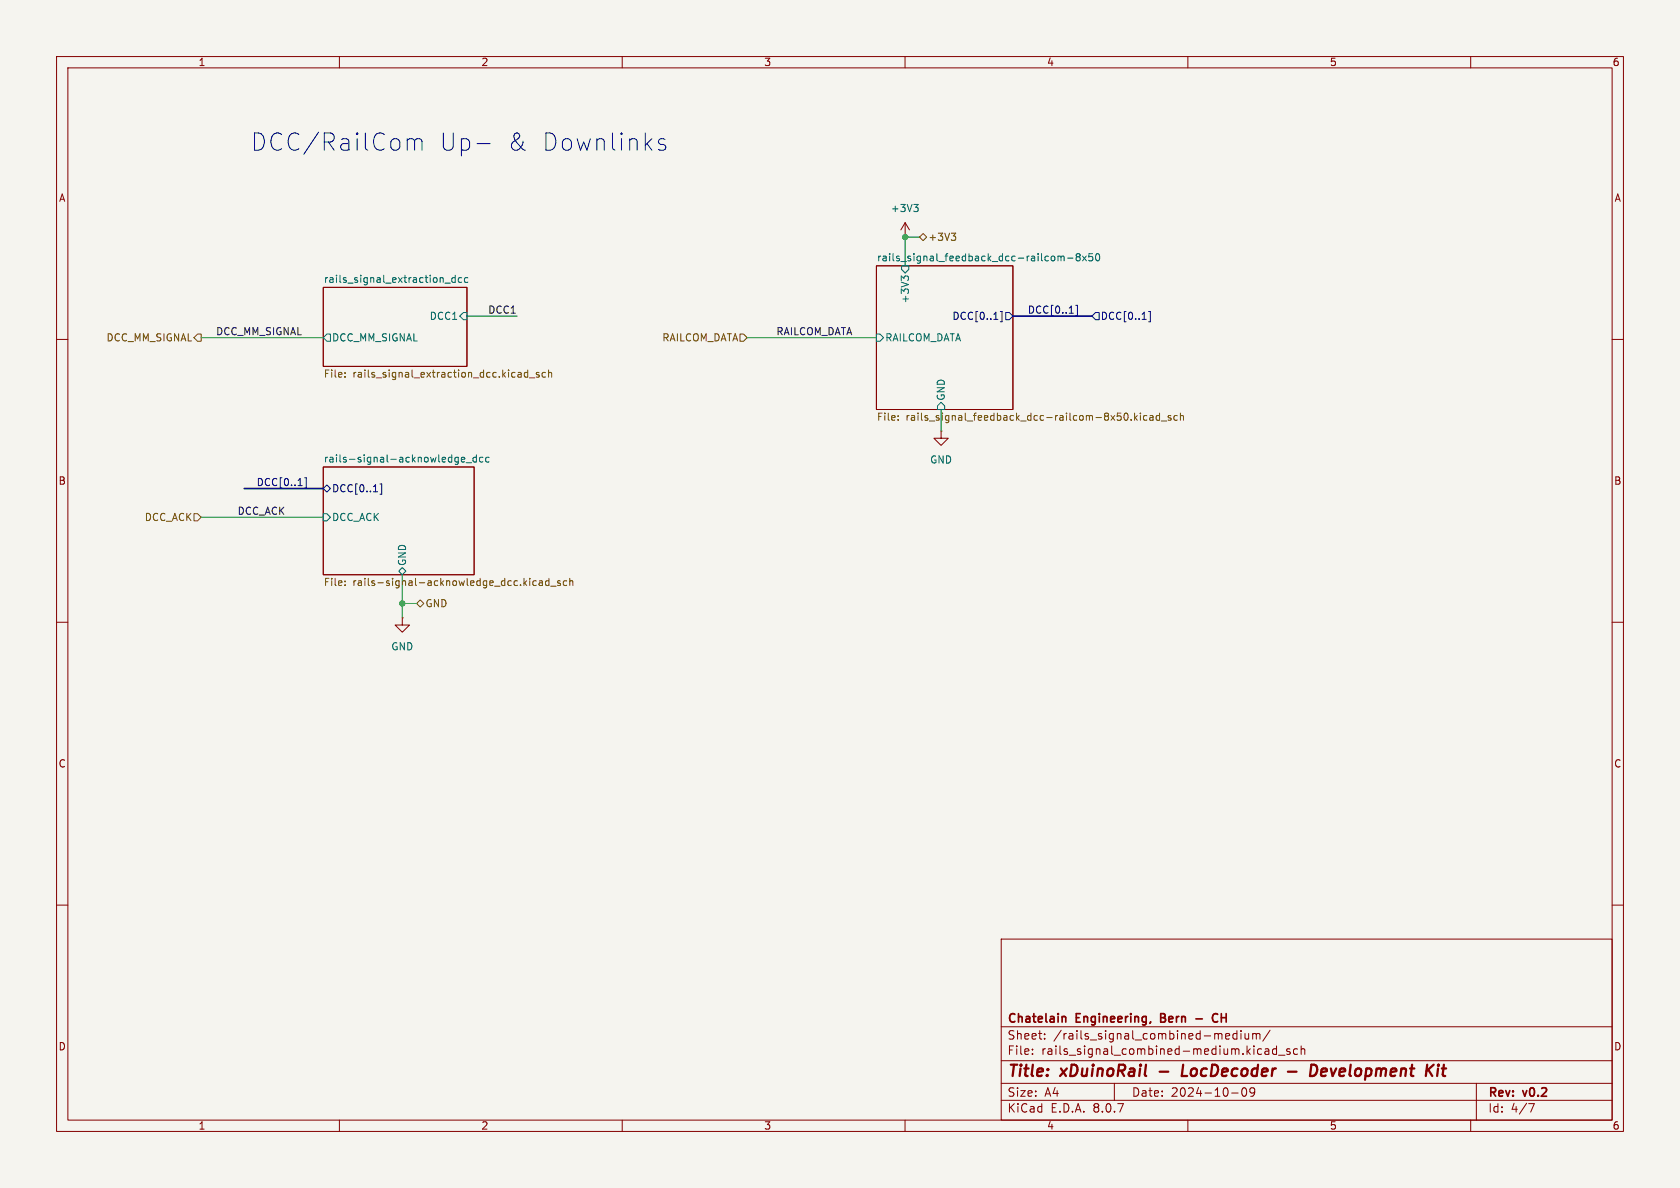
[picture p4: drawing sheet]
<svg xmlns="http://www.w3.org/2000/svg" width="297mm" height="210mm" viewBox="0 0 297 210" stroke-linecap="round" stroke-linejoin="round" font-family="sans-serif">
<path d="M0 0h297v210h-297z" fill="#f5f4ef" stroke="#f5f4ef" stroke-width=".18"/>
<g fill="none" stroke="#840000" stroke-width=".18">
<path d="M10 10h277v190h-277zM12 12h273v186h-273zM60 10v2M110 10v2M160 10v2M210 10v2M260 10v2M160 39.4l-.7 1.2M160 39.4v2.5M160 39.4l.8 1.2M57.1 50.8h25.4v14h-25.4zM154.9 47h24.2v25.4h-24.2z"/>
<path d="M160 41.9h.1M10 60h2M166.4 76.2v1.3h1.2l-1.2 1.2-1.3-1.2h1.3M166.4 76.2h.1M285 60h2M57.1 82.6h26.7v19h-26.7zM10 110h2M71.1 109.2v1.3h1.3l-1.3 1.3-1.3-1.3h1.3M71.1 109.2h.1M285 110h2M10 160h2M177 166h108v32h-108z"/>
<path d="M285 160h2M60 198v2M110 198v2M160 198v2M177 194.5h108M177 191.5h108M177 187.5h108M177 181.5h108M182.5 186.3v.1M182.5 185.5v.1M184.7 183.6v.1M184.7 182.8v.1"/>
<path d="M197 191.5v3M210 198v2M216.9 182.7l.4 .1 .1 .3-.7 .1M217.3 183.6l-.4 .1M217.7 193.2h1.2M218.7 182.8l-.5-.1-.2 .3v.4l.1 .2h.6M218.7 182.2v1.5M219.4 182.2v.1M219.4 182.7v1M219.7 192.4l.2-.1a.81 .81 0 0 1 .6 .6 .81 .81 0 0 1-.3 .8l-.2 .1a.81 .81 0 0 1-.3-1.4zM220.1 182.7l.1 .9 .3 .1 .2-.1M220.7 182.7v1"/>
<path d="M221.5 182.8l.4-.1 .2 .2M221.5 182.7v1M221.8 192.9l-.3 .3h-.3l-.2-.3 .1-.5 .4-.1 .2 .1a.99 .99 0 0 1-.3 1.4h-.3M222.1 182.9l.2-.2 .4 .1v.9M222.1 182.9v.8M223.7 185.5h.5l.1 .9M224.3 185.8h-.5a.29 .29 0 0 0-.2 .3 .29 .29 0 0 0 .2 .3l.5-.1M224.5 182.1l-1.3 2M225.7 185.5l-.5-.1-.2 .3v.4l.1 .2h.6M225.7 184.9v1.5M226 186.5h1.2M228 185.5l-.3-.1-.2 .2v.2l.5 .2v.3h-.5"/>
<path d="M229.4 185.5l-.4-.1-.3 .3v.4l.1 .2h.6M230 185.5l.2-.1 .4 .1 .1 .9M230 184.9v1.5M260 198v2M261 191.5v6.5M270.2 195.1h1l-.6 1.5"/>
</g>
<path d="M205 189.4h1.5M209.2 188.2l-.3 2h1M227.7 189.4h1.5M231.8 188.2h.5a1.08 1.08 0 0 1 .6 1.1 1.08 1.08 0 0 1-.8 .9h-.5zM234.3 188.9l-.6 .1-.2 .9 .3 .3h.4M234.6 189.4l-1 .1M254.2 188.9l-.1 1.3M254.3 188.2v.2M254.3 188.2l-.1 .1 .1 .1M254.3 188.2l.1 .1-.1 .1M254.9 188.9h.8M255.3 188.2l-.2 1.7v.2l.4 .1" fill="none" stroke="#840000" stroke-width=".4"/>
<path d="M188 179.7h.2l.2 .2v.8M205.2 179.9h.5M205.7 179.2h-.5v1.5h.6M215.3 179.3a.6 .6 0 0 0-.8 0 .6 .6 0 0 0-.2 .7 .56 .56 0 0 0 .3 .6 .56 .56 0 0 0 .7-.1M211.4 180.1h1.2" fill="none" stroke="#840000" stroke-width=".3"/>
<g fill="none" stroke="#006464" stroke-width=".18">
<path d="M161.5 36.1h.8l-.4 .5M162.1 36.6l.2 .3v.3l-.2 .2M57.8 59.1h.6v1.2h-.6l-.7-.6zM78.7 50h.9M80.5 48.7v1.2M80.5 49.1h-.4l-.2 .2 .1 .6h.5M81.3 55.9l.6-.7h.6v1.3h-.6zM81.6 49.1h-.3l-.3 .2 .1 .6h.5M82.7 49.1h-.4l-.2 .2 .1 .6h.5M154.9 59.1h.7l.6 .6-.6 .6h-.7zM159.4 47h1.3v.6l-.7 .7-.6-.7zM159.8 49.2l-.5-.4v.8"/>
<path d="M159.8 49l.3-.2h.3l.2 .2M187 45.3v.8M187 45.4l.4-.1 .2 .1M187.6 45.4l.2-.1h.3v.8M187.6 45.4v.7M188.7 45.6h1M190.5 45.4l-.3-.3 .3-.3h.2l.3 .3-.3 .3M190.5 45.4l-.3 .2 .1 .4 .2 .1h.3l.2-.2v-.3l-.3-.2M190.5 45.4h.2M191.4 45.3l.7 .8M192.1 45.3l-.7 .8M193.1 44.8h-.6v.6l.2-.1 .4 .1 .1 .2-.1 .4-.1 .1-.5-.1"/>
<path d="M193.8 45l.2-.2a.68 .68 0 0 1 .4 .7 .68 .68 0 0 1-.4 .6l-.2-.1-.1-.4zM166.4 71.1l.6 .7v.6h-1.3v-.6zM57.1 90.8h.7l.6 .6-.6 .7h-.7zM80.7 80.8l.3 .1M81 80.8v1.1l-.2 .2M81 81.6l-.3 .1M81.6 81.3l.6-.2-.1-.2-.4-.1-.1 .2v.6h.5M82.4 81.8h1M84.2 80.9l-.3-.1-.3 .3 .1 .5h.5M84.2 80.4v1.3M85.4 80.9l-.4-.1-.2 .3 .1 .5h.5M86.5 80.9l-.4-.1-.2 .3 .1 .5h.5"/>
<path d="M70.5 101l.6-.7 .7 .7-.7 .6z"/>
</g>
<g fill="none" stroke="#725600" stroke-width=".18">
<path d="M34.9 59.1h.7v1.2h-.7l-.6-.6zM130.8 59.1h.6l.7 .6-.7 .6h-.6zM162.6 41.9l.6-.6 .6 .6-.6 .6zM168.2 41.2h.8l-.5 .5M168.7 41.7l.3 .2v.3l-.3 .3M61 66.6v.1M61 65.9v.1M93.3 65.4v1.3M93.3 65.9l-.4-.1-.2 .3 .1 .5h.5M93.6 66.8h1M95.3 65.9l-.3-.1-.2 .2 .1 .2 .4 .1v.3h-.5M96.4 65.9l-.3-.1-.3 .3 .2 .5h.4"/>
<path d="M97 66l.2-.2 .3 .1v.8M97 65.4v1.3M158.8 74.2v.1M158.8 73.5v.1M200.6 73v1.3M200.7 73.8l.4 .5M201.1 73.5l-.5 .4M201.6 73v.1M201.6 73.5v.8M202.8 73.5h-.4l-.2 .2 .1 .5h.5M203.3 73.5h.5v.8M203.8 73.8h-.4l-.2 .2 .2 .3 .4-.1"/>
<path d="M205 73.5h-.4l-.2 .2 .1 .5h.5M205 73v1.3M205.3 74.4h1M207 73.5h-.3l-.2 .1 .1 .2 .4 .1v.3h-.5M208.1 73.5h-.3l-.3 .2 .2 .5h.4M208.7 73.6l.2-.1h.3v.8M208.7 73v1.3M34.3 90.8h.6l.7 .6-.7 .7h-.6zM61 102.7v.1M61 103.4v.1M73.7 106.7l.6-.7 .6 .7-.6 .6zM94.3 103.4h.5"/>
<path d="M94.3 102.7h.5M95.4 102.7h.4l.1 .8M95.9 103h-.4l-.2 .2 .2 .3 .4-.1M97 102.7h-.3l-.3 .2 .2 .5h.4M97 102.2v1.3M97.3 103.6h1M99 102.7h-.3l-.1 .1v.2l.4 .1v.3h-.4M100.2 102.7h-.4l-.2 .2 .1 .5h.5M100.7 102.8l.2-.1h.3l.1 .8M100.7 102.2v1.3"/>
</g>
<path d="M176.8 55.1h.3v1.8h-.3M177.8 55.2h.6l.7 .7-.7 .6h-.6zM190.2 54h.3v1.8h-.3M193.7 55.2h.6v1.3h-.6l-.7-.6zM203.1 55.1h.3v1.8h-.3M53.8 84.5h.3v1.8h-.3M57.1 86.4l.7-.7 .6 .7-.6 .6zM67.2 85.5h.3v1.9h-.3" fill="none" stroke="#000084" stroke-width=".18"/>
<path d="M72.1 24.7l.8-.2 .3 .2 .1 .3M73.3 25l.1-.3 .3-.2 .8 .2 .1 .3v1.6M73.3 25v1.6M84.3 25.4h2.4M117.6 24.7l-.8-.2-.3 .2-.1 .3 .1 .4 1.1 .3 .1 .3-.1 .4-.3 .2h-.6l-.3-.2" fill="none" stroke="#0000c2" stroke-width=".18"/>
<path d="M179.1 55.9h13.9M43.2 86.4h13.9" fill="none" stroke="#000084" stroke-width=".3"/>
<path d="M35.6 59.7h21.5M82.5 55.9h8.9M132.1 59.7h22.8M162.6 41.9h-2.6v5.1M166.4 72.4v3.8M35.6 91.4h21.5M71.1 101.6v7.6M71.1 106.7h2.6" fill="none" stroke="#009600" stroke-width=".18"/>
<g fill="#009600" stroke="#009600" stroke-width=".18">
<circle cx="160" cy="41.9" r=".46"/>
<circle cx="71.1" cy="106.7" r=".46"/>
</g>
<g font-size="4.2" fill="#0000c2">
<text x="44.3" y="26.9">DCC/RailCom</text>
<text x="77.6" y="26.9">Up-</text>
<text x="89.5" y="26.9">&amp;</text>
<text x="95.4" y="26.9">Downlinks</text>
</g>
<g font-size="2.8" fill="#840000">
<text x="178" y="190.9">Title:</text>
<text x="187.7" y="190.9">xDuinoRail</text>
<text x="210.6" y="190.9">LocDecoder</text>
<text x="234.9" y="190.9">Development</text>
</g>
<g font-size="2.1" fill="#840000">
<text x="178" y="184">Sheet:</text>
<text x="178" y="181.2">Chatelain</text>
<text x="186.2" y="184">/rails_signal_combined-medium/</text>
<text x="190.3" y="181.2">Engineering,</text>
<text x="205.8" y="181.2">Bern</text>
<text x="216.3" y="181.2">CH</text>
<text x="178" y="186.7">File:</text>
<text x="184.1" y="186.7">rails_signal_combined-medium.kicad_sch</text>
<text x="178" y="196.9">KiCad</text>
<text x="178" y="194.1">Size:</text>
<text x="184.7" y="194.1">A4</text>
<text x="185.7" y="196.9">E.D.A.</text>
<text x="193.3" y="196.9">8.0.7</text>
<text x="200" y="194.1">Date:</text>
<text x="207" y="194.1">2024-10-09</text>
<text x="263" y="194.3">Rev:</text>
<text x="263" y="196.9">Id:</text>
<text x="267.1" y="196.9">4/7</text>
<text x="269.4" y="194.3">v0.2</text>
</g>
<g font-size="1.8" fill="#840000">
<text x="35" y="11.9">1</text>
<text x="85" y="11.9">2</text>
<text x="135" y="11.9">3</text>
<text x="185" y="11.9">4</text>
<text x="235" y="11.9">5</text>
<text x="285" y="11.9">6</text>
<text x="10.3" y="35.9">A</text>
<text x="285.3" y="35.9">A</text>
<text x="10.3" y="85.9">B</text>
<text x="285.3" y="85.9">B</text>
<text x="10.3" y="135.9">C</text>
<text x="285.3" y="135.9">C</text>
<text x="10.3" y="185.9">D</text>
<text x="285.3" y="185.9">D</text>
<text x="35" y="199.9">1</text>
<text x="85" y="199.9">2</text>
<text x="135" y="199.9">3</text>
<text x="185" y="199.9">4</text>
<text x="235" y="199.9">5</text>
<text x="285" y="199.9">6</text>
</g>
<g font-size="1.8" fill="#006464">
<text x="157.4" y="37.7">+3V3</text>
<text x="154.9" y="46.3">rails_signal_feedback_dcc-railcom-8x50</text>
<text x="57.1" y="50.1">rails_signal_extraction_dcc</text>
<text x="160.9" y="53.7" transform="rotate(-90 160.9 53.7)">+3V3</text>
<text x="75.9" y="56.7">DCC1</text>
<text x="58.6" y="60.6">DCC_MM_SIGNAL</text>
<text x="156.4" y="60.6">RAILCOM_DATA</text>
<text x="167.2" y="70.9" transform="rotate(-90 167.2 70.9)">GND</text>
<text x="57.1" y="81.8">rails-signal-acknowledge_dcc</text>
<text x="164.3" y="82.1">GND</text>
<text x="58.6" y="92.3">DCC_ACK</text>
<text x="72" y="100.1" transform="rotate(-90 72 100.1)">GND</text>
<text x="69.1" y="115.2">GND</text>
</g>
<g font-size="1.8" fill="#725600">
<text x="164" y="42.8">+3V3</text>
<text x="18.7" y="60.6">DCC_MM_SIGNAL</text>
<text x="117" y="60.6">RAILCOM_DATA</text>
<text x="57.1" y="67.1">File:</text>
<text x="62.4" y="67.1">rails_signal_extraction_dcc.kicad_sch</text>
<text x="154.9" y="74.7">File:</text>
<text x="160.2" y="74.7">rails_signal_feedback_dcc-railcom-8x50.kicad_sch</text>
<text x="25.5" y="92.3">DCC_ACK</text>
<text x="57.1" y="103.9">File:</text>
<text x="62.4" y="103.9">rails-signal-acknowledge_dcc.kicad_sch</text>
<text x="75.1" y="107.5">GND</text>
</g>
<g font-size="1.8" fill="#0f0f0f">
<text x="38.1" y="59.3">DCC_MM_SIGNAL</text>
<text x="86.2" y="55.5">DCC1</text>
<text x="137.2" y="59.3">RAILCOM_DATA</text>
<text x="41.9" y="91.1">DCC_ACK</text>
</g>
<g font-size="1.8" fill="#000084">
<text x="168.3" y="56.7">DCC[0..1]</text>
<text x="181.6" y="55.5">DCC[0..1]</text>
<text x="194.5" y="56.7">DCC[0..1]</text>
<text x="45.3" y="86">DCC[0..1]</text>
<text x="58.6" y="87.2">DCC[0..1]</text>
</g>
</svg>
